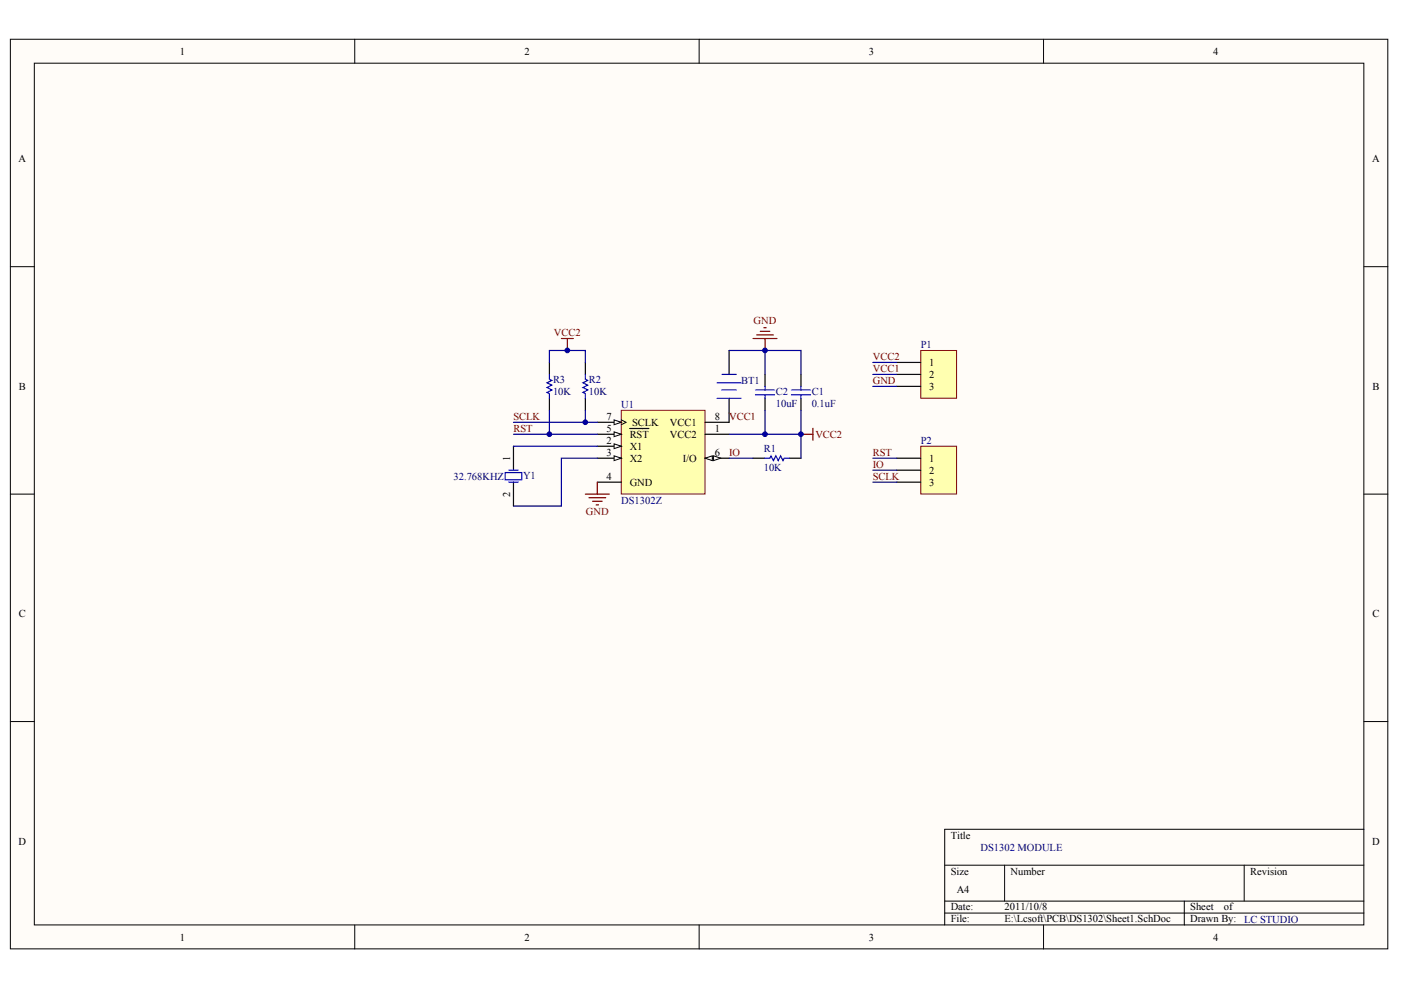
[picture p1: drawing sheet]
<svg xmlns="http://www.w3.org/2000/svg" width="297mm" height="210mm" viewBox="0 0 297 210" stroke-linecap="round" stroke-linejoin="round" font-family="sans-serif">
<g fill="#fffcf8" stroke="#000" stroke-width=".21">
<path d="M2.2 8.3h292v192.9h-292z"/>
<path d="M7.3 13.4h281.9v182.7h-281.9z"/>
</g>
<g fill="none" stroke="#000" stroke-width=".21">
<path d="M75.2 8.3v5.1M148.2 8.3v5.1M221.2 8.3v5.1M2.2 56.5h5.1M289.2 56.5h5.1M2.2 104.8h5.1M289.2 104.8h5.1M2.2 153h5.1M289.2 153h5.1M289.2 175.8h-88.9v20.3M75.2 196.1v5.1M148.2 196.1v5.1"/>
<path d="M200.3 183.4h88.9M200.3 191.1h88.9M200.3 193.6h88.9M213 183.4v7.7M221.2 196.1v5.1M251.1 191.1v5M263.8 183.4v7.7"/>
</g>
<path d="M131.7 87h17.8v17.7h-17.8z" fill="#ffffb0" stroke="#800000" stroke-width=".21"/>
<path d="M126.6 94.6h5.1" fill="none" stroke="#000" stroke-width=".25"/>
<path d="M130.2 94.1l1.5 .5-1.5 .5z" fill="#fffcf8" stroke="#000" stroke-width=".21"/>
<path d="M126.6 97.2h5.1" fill="none" stroke="#000" stroke-width=".25"/>
<path d="M130.2 96.6l1.5 .6-1.5 .5z" fill="#fffcf8" stroke="#000" stroke-width=".21"/>
<path d="M126.6 92.1h5.1M149.5 92.1h5.1M126.6 102.2h5.1" fill="none" stroke="#000" stroke-width=".25"/>
<path d="M130.2 91.6l1.5 .5-1.5 .5z" fill="#fffcf8" stroke="#000" stroke-width=".21"/>
<path d="M133.5 90.9h4.1M149.5 97.2h5.1" fill="none" stroke="#000" stroke-width=".25"/>
<g fill="#fffcf8" stroke="#000" stroke-width=".21">
<path d="M149.5 97.2l1.5-.6v1.1z"/>
<path d="M151.3 96.6l1.5 .6-1.5 .5z"/>
</g>
<path d="M126.6 89.5h5.1" fill="none" stroke="#000" stroke-width=".25"/>
<path d="M131.7 89l1 .5-1 .5" fill="none" stroke="#000" stroke-width=".21"/>
<path d="M130.2 89l1.5 .5-1.5 .5z" fill="#fffcf8" stroke="#000" stroke-width=".21"/>
<g fill="none" stroke="#000" stroke-width=".25">
<path d="M116.5 76.8v2.6M124.1 76.8v2.6M154.6 74.3v5.1M162.2 79.4v2.5M169.8 79.4v2.5M108.9 94.6v5.1M116.5 84.5v2.5M124.1 84.5v2.5M154.6 84.5v5h-5.1M159.7 97.2h2.5M162.2 84.5v2.5M167.3 97.2h2.5"/>
<path d="M169.8 84.5v2.5M108.9 102.2v5.1"/>
</g>
<g fill="none" stroke="#00f" stroke-width=".25">
<path d="M116.5 79.4v1l.5 .3-1 .5 1 .5-1 .5 1 .5-1 .5 .5 .2v1.1M124.1 79.4v1l.5 .3-1 .5 1 .5-1 .5 1 .5-1 .5 .5 .2v1.1M153.1 79.4h3M107.9 99.7h2M152 81.2h5.1M152 84.5h5.1M153.1 82.7h3M160.2 82.7h4M160.2 83.7h4M162.2 97.2h1l.3-.6 .5 1.1 .5-1.1 .5 1.1 .5-1.1 .5 1.1 .3-.5h1M162.2 81.9v.8M162.2 83.7v.8"/>
<path d="M167.8 82.7h4.1M167.8 83.7h4.1M169.8 81.9v.8M169.8 83.7v.8M107.1 100.2h3.5v1.5h-3.5zM107.9 102.2h2"/>
</g>
<g fill="none" stroke="#800000" stroke-width=".25">
<path d="M119 71.8h2.6M120.3 71.8v2.5M159.7 71.8h5M160.4 71h3.6M161.2 70.2h2M161.9 69.5h.6M162.2 71.8v2.5M169.8 92.1h2.6M172.4 90.8v2.5M124.1 104.8h5.1M124.9 105.5h3.5M125.6 106.3h2.1"/>
<path d="M126.4 107h.5M126.6 102.2v2.6"/>
</g>
<g fill="none" stroke="#000080" stroke-width=".25">
<path d="M116.5 76.8v-2.5h7.6v2.5M154.6 74.3h15.2v5.1M162.2 74.3v5.1M108.9 94.6h17.7M108.9 89.5h17.7M108.9 92.1h17.7M116.5 87v5.1M124.1 87v2.5M126.6 97.2h-7.6v10.1h-10.1M154.6 97.2h5.1M162.2 87v5.1M169.8 87v5.1h-15.2"/>
<path d="M169.8 92.1v5.1"/>
</g>
<path d="M195.2 74.3h7.6v10.1h-7.6z" fill="#ffffb0" stroke="#800000" stroke-width=".21"/>
<path d="M190.1 76.8h5.1M190.1 79.4h5.1M190.1 81.9h5.1" fill="none" stroke="#000" stroke-width=".25"/>
<path d="M195.2 94.6h7.6v10.1h-7.6z" fill="#ffffb0" stroke="#800000" stroke-width=".21"/>
<path d="M190.1 97.2h5.1M190.1 99.7h5.1M190.1 102.2h5.1" fill="none" stroke="#000" stroke-width=".25"/>
<path d="M185.1 76.8h5M185.1 79.4h5M185.1 81.9h5M185.1 97.2h5M185.1 99.7h5M185.1 102.2h5" fill="none" stroke="#000080" stroke-width=".25"/>
<g fill="#000080" stroke="#000080" stroke-width=".21">
<circle cx="116.5" cy="92.1" r=".5"/>
<circle cx="120.3" cy="74.3" r=".5"/>
<circle cx="124.1" cy="89.5" r=".5"/>
<circle cx="162.2" cy="92.1" r=".5"/>
<circle cx="162.2" cy="74.3" r=".5"/>
<circle cx="169.8" cy="92.1" r=".5"/>
</g>
<g font-size="2.2">
<text x="38.2" y="11.6">1</text>
<text x="111.2" y="11.6">2</text>
<text x="184.2" y="11.6">3</text>
<text x="257.2" y="11.6">4</text>
<text x="4" y="34.4">A</text>
<text x="290.9" y="34.4">A</text>
<text x="197" y="77.6">1</text>
<text x="4" y="82.6">B</text>
<text x="197" y="80.2">2</text>
<text x="197" y="82.7">3</text>
<text x="291" y="82.6">B</text>
<text x="128.6" y="89">7</text>
<text x="151.5" y="89">8</text>
<text x="128.6" y="94.1">2</text>
<text x="128.6" y="91.6">5</text>
<text x="133.5" y="95.4">X1</text>
<text x="133.5" y="92.8">RST</text>
<text x="134" y="90.3">SCLK</text>
<text x="142" y="92.8">VCC2</text>
<text x="142" y="90.3">VCC1</text>
<text x="151.5" y="91.6">1</text>
<text x="108.2" y="97.7" transform="rotate(-90 108.2 97.7)">1</text>
<text x="128.6" y="96.7">3</text>
<text x="128.6" y="101.7">4</text>
<text x="133.5" y="97.9">X2</text>
<text x="144.8" y="97.9">I/O</text>
<text x="151.5" y="96.7">6</text>
<text x="197" y="97.9">1</text>
<text x="197" y="100.5">2</text>
<text x="108.2" y="105.4" transform="rotate(-90 108.2 105.4)">2</text>
<text x="133.5" y="103">GND</text>
<text x="197" y="103">3</text>
<text x="4" y="130.9">C</text>
<text x="291" y="130.9">C</text>
<text x="4" y="179.1">D</text>
<text x="201.6" y="177.8">Title</text>
<text x="290.9" y="179.1">D</text>
<text x="201.6" y="185.4">Size</text>
<text x="214.3" y="185.4">Number</text>
<text x="265.1" y="185.4">Revision</text>
<text x="202.8" y="189.2">A4</text>
<text x="201.6" y="193">Date:</text>
<text x="201.6" y="195.6">File:</text>
<text x="213" y="193">2011/10/8</text>
<text x="213" y="195.6">E:\Lcsoft\PCB\DS1302\Sheet1.SchDoc</text>
<text x="252.4" y="193">Sheet</text>
<text x="252.4" y="195.6">Drawn By:</text>
<text x="259.5" y="193">of</text>
<text x="38.2" y="199.4">1</text>
<text x="111.2" y="199.4">2</text>
<text x="184.2" y="199.4">3</text>
<text x="257.2" y="199.4">4</text>
</g>
<g font-size="2.2" fill="#800000">
<text x="117.5" y="71.3">VCC2</text>
<text x="159.8" y="68.7">GND</text>
<text x="185.1" y="76.4">VCC2</text>
<text x="185.1" y="78.9">VCC1</text>
<text x="185.1" y="81.4">GND</text>
<text x="108.9" y="89">SCLK</text>
<text x="154.6" y="89">VCC1</text>
<text x="108.9" y="91.6">RST</text>
<text x="172.9" y="92.8">VCC2</text>
<text x="154.6" y="96.7">IO</text>
<text x="185.1" y="96.7">RST</text>
<text x="185.1" y="99.2">IO</text>
<text x="185.1" y="101.7">SCLK</text>
<text x="124.2" y="109.3">GND</text>
</g>
<g font-size="2.2" fill="#000080">
<text x="195.2" y="73.8">P1</text>
<text x="117.2" y="81.2">R3</text>
<text x="117.2" y="83.7">10K</text>
<text x="124.9" y="81.2">R2</text>
<text x="124.9" y="83.7">10K</text>
<text x="157.1" y="81.4">BT1</text>
<text x="164.5" y="83.7">C2</text>
<text x="172.1" y="83.7">C1</text>
<text x="131.7" y="86.5">U1</text>
<text x="164.5" y="86.2">10uF</text>
<text x="172.1" y="86.2">0.1uF</text>
<text x="161.9" y="95.9">R1</text>
<text x="195.2" y="94.1">P2</text>
<text x="96.2" y="101.7">32.768KHZ</text>
<text x="110.9" y="101.5">Y1</text>
<text x="161.9" y="100">10K</text>
<text x="131.7" y="106.8">DS1302Z</text>
<text x="207.9" y="180.4">DS1302 MODULE</text>
<text x="263.8" y="195.6">LC STUDIO</text>
</g>
</svg>
